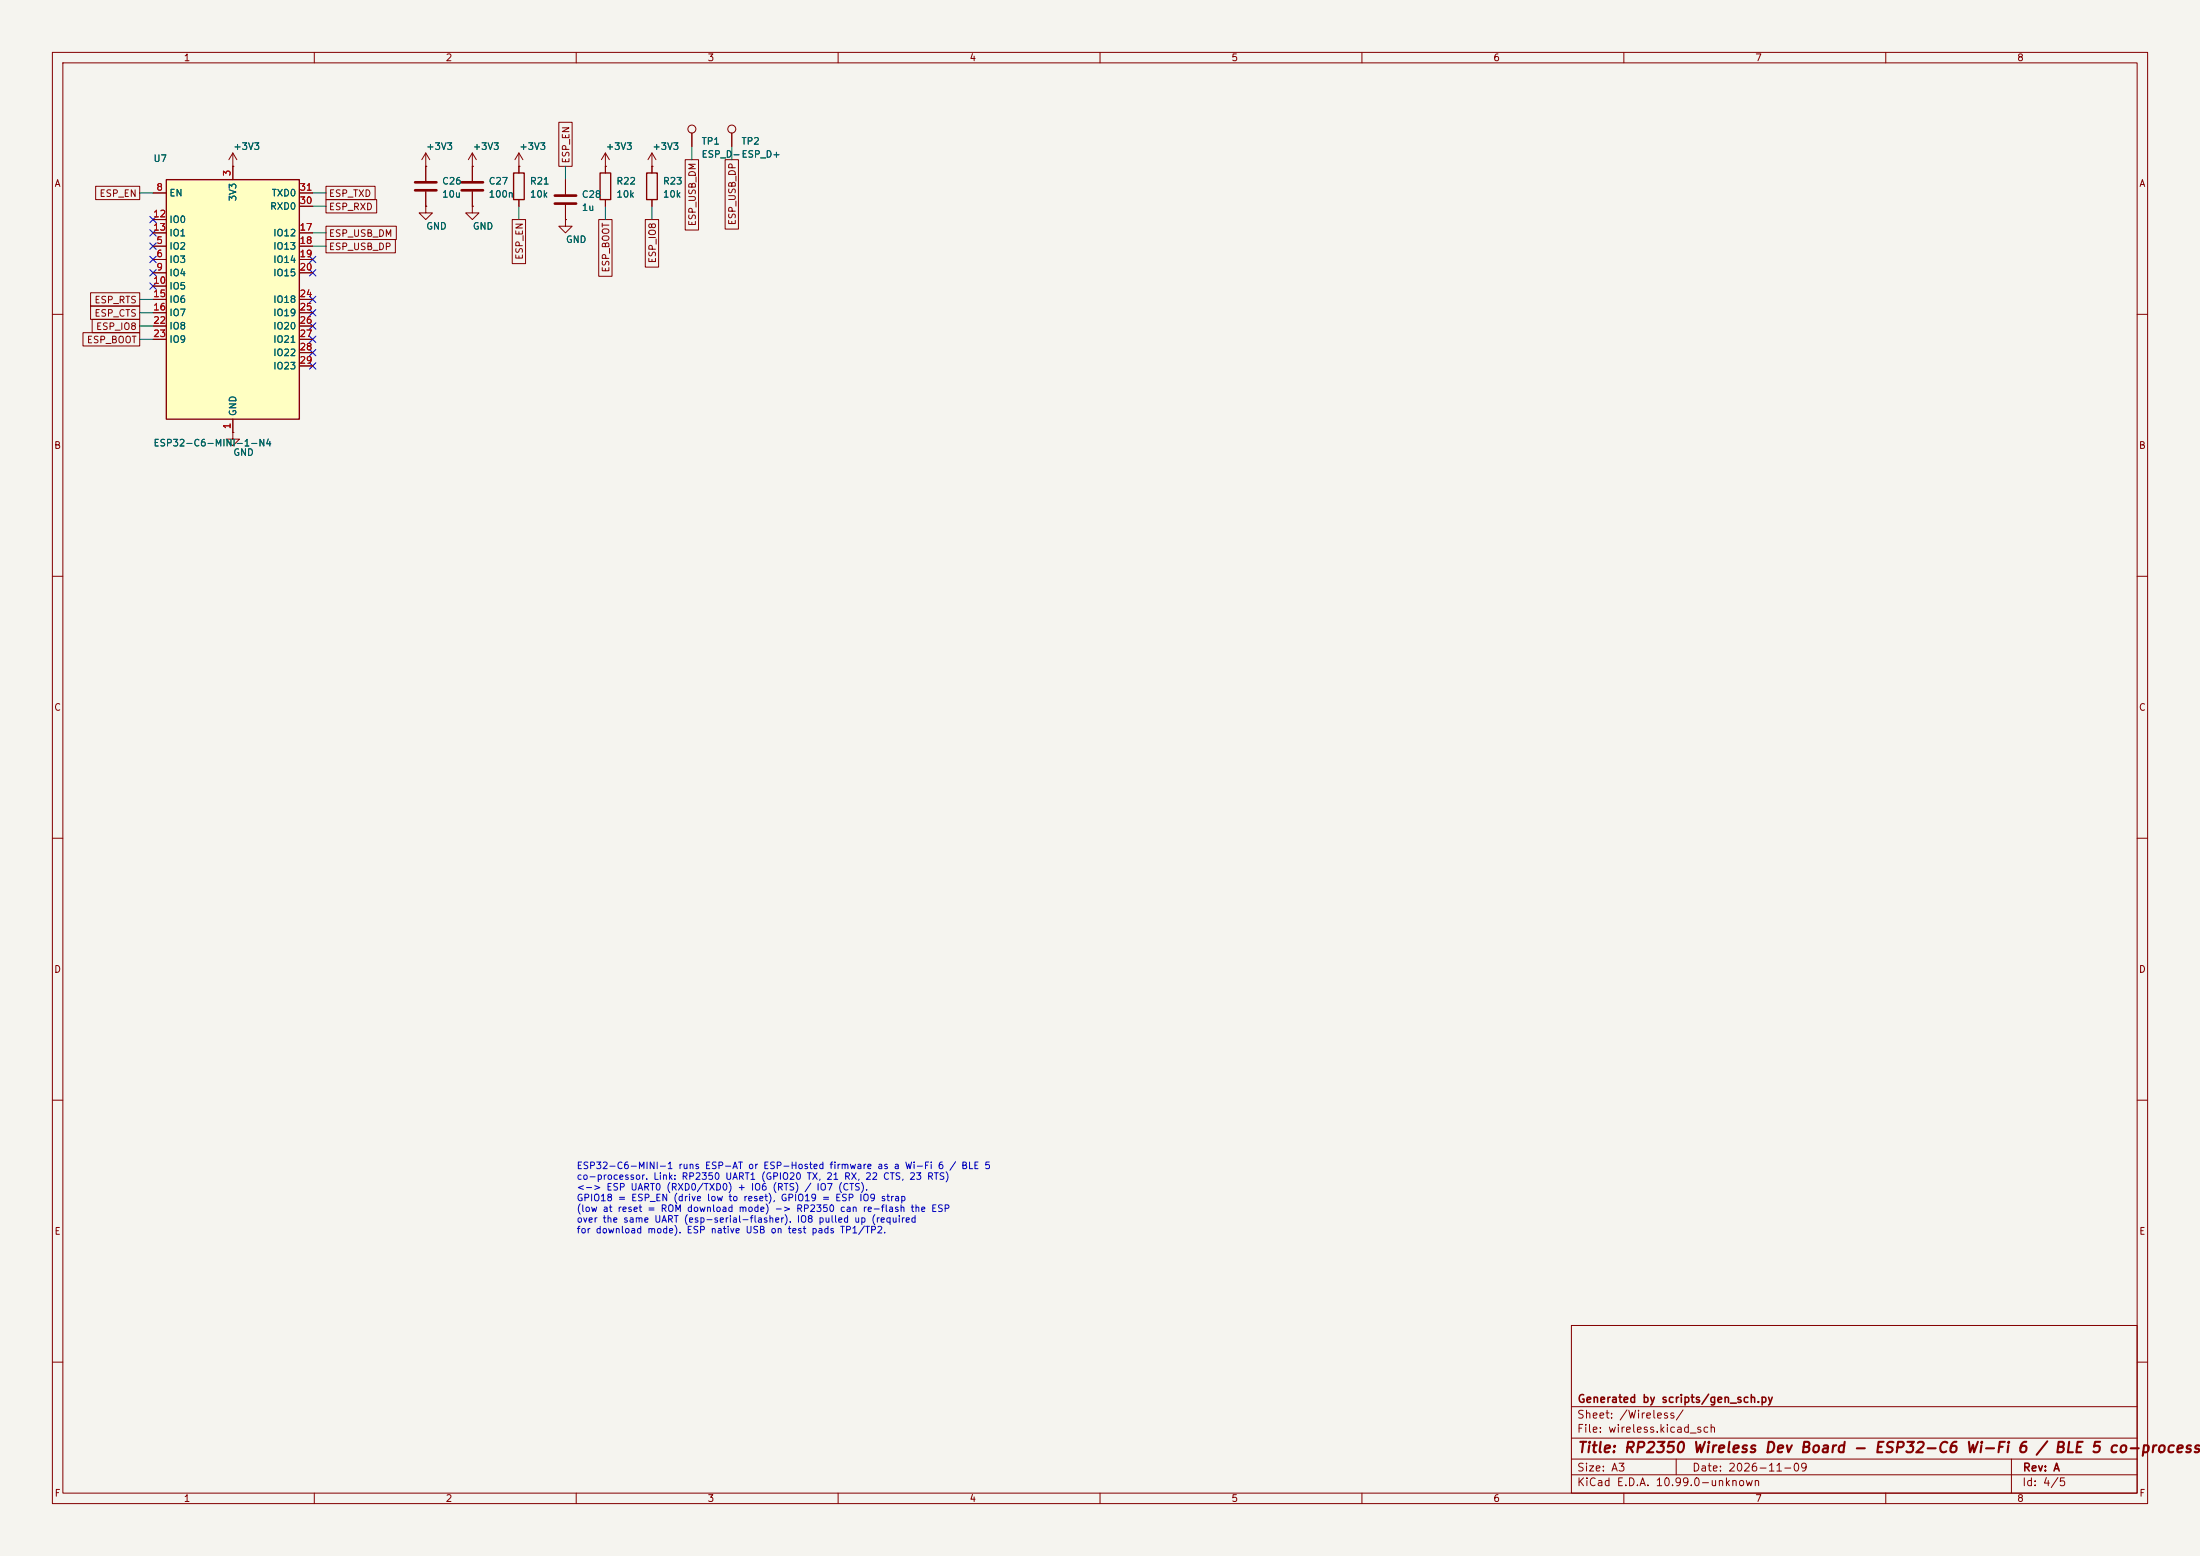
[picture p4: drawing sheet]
(kicad_sch
 (version 20260306)
 (generator "eeschema")
 (generator_version "10.0")
 (paper "A3")
 (title_block
  (title "RP2350 Wireless Dev Board - ESP32-C6 Wi-Fi 6 / BLE 5 co-processor")
  (date "2026-11-09")
  (rev "A")
  (company "Generated by scripts/gen_sch.py"))
 (lib_symbols
  (symbol "Connector:TestPoint"
   (pin_numbers (hide yes))
   (pin_names
    (offset 0.762) (hide yes)) (exclude_from_sim no) (in_bom yes) (on_board yes)
   (in_pos_files yes)
   (duplicate_pin_numbers_are_jumpers no)
   (property "Reference" "TP" (at 0 6.858 0) (show_name no) (do_not_autoplace no) (effects (font (size 1.27 1.27))))
   (property "Value" "TestPoint" (at 0 5.08 0) (show_name no) (do_not_autoplace no) (effects (font (size 1.27 1.27))))
   (property "Footprint" "" (at 5.08 0 0) (show_name no) (do_not_autoplace no) (hide yes) (effects (font (size 1.27 1.27))))
   (property "Datasheet" "" (at 5.08 0 0) (show_name no) (do_not_autoplace no) (hide yes) (effects (font (size 1.27 1.27))))
   (property "Description" "test point" (at 0 0 0) (show_name no) (do_not_autoplace no) (hide yes) (effects (font (size 1.27 1.27))))
   (symbol "TestPoint_0_1"
    (circle (center 0 3.302) (radius 0.762) (stroke (width 0) (type default)) (fill (type none))))
   (symbol "TestPoint_1_1"
    (pin passive line (at 0 0 90) (length 2.54) (name "1" (effects (font (size 1.27 1.27)))) (number "1" (effects (font (size 1.27 1.27))))))
   (embedded_fonts no))
  (symbol "Device:C"
   (pin_numbers (hide yes))
   (pin_names
    (offset 0.254)) (exclude_from_sim no) (in_bom yes) (on_board yes)
   (in_pos_files yes)
   (duplicate_pin_numbers_are_jumpers no)
   (property "Reference" "C" (at 0.635 2.54 0) (show_name no) (do_not_autoplace no) (effects (font (size 1.27 1.27)) (justify left)))
   (property "Value" "C" (at 0.635 -2.54 0) (show_name no) (do_not_autoplace no) (effects (font (size 1.27 1.27)) (justify left)))
   (property "Footprint" "" (at 0.9652 -3.81 0) (show_name no) (do_not_autoplace no) (hide yes) (effects (font (size 1.27 1.27))))
   (property "Datasheet" "" (at 0 0 0) (show_name no) (do_not_autoplace no) (hide yes) (effects (font (size 1.27 1.27))))
   (property "Description" "Unpolarized capacitor" (at 0 0 0) (show_name no) (do_not_autoplace no) (hide yes) (effects (font (size 1.27 1.27))))
   (symbol "C_0_1"
    (polyline (pts (xy -2.032 0.762) (xy 2.032 0.762)) (stroke (width 0.508) (type default)) (fill (type none)))
    (polyline (pts (xy -2.032 -0.762) (xy 2.032 -0.762)) (stroke (width 0.508) (type default)) (fill (type none))))
   (symbol "C_1_1"
    (pin passive line (at 0 3.81 270) (length 2.794) (name "" (effects (font (size 1.27 1.27)))) (number "1" (effects (font (size 1.27 1.27)))))
    (pin passive line (at 0 -3.81 90) (length 2.794) (name "" (effects (font (size 1.27 1.27)))) (number "2" (effects (font (size 1.27 1.27))))))
   (embedded_fonts no))
  (symbol "Device:R"
   (pin_numbers (hide yes))
   (pin_names
    (offset 0)) (exclude_from_sim no) (in_bom yes) (on_board yes)
   (in_pos_files yes)
   (duplicate_pin_numbers_are_jumpers no)
   (property "Reference" "R" (at 2.032 0 90) (show_name no) (do_not_autoplace no) (effects (font (size 1.27 1.27))))
   (property "Value" "R" (at 0 0 90) (show_name no) (do_not_autoplace no) (effects (font (size 1.27 1.27))))
   (property "Footprint" "" (at -1.778 0 90) (show_name no) (do_not_autoplace no) (hide yes) (effects (font (size 1.27 1.27))))
   (property "Datasheet" "" (at 0 0 0) (show_name no) (do_not_autoplace no) (hide yes) (effects (font (size 1.27 1.27))))
   (property "Description" "Resistor" (at 0 0 0) (show_name no) (do_not_autoplace no) (hide yes) (effects (font (size 1.27 1.27))))
   (symbol "R_0_1"
    (rectangle (start -1.016 -2.54) (end 1.016 2.54) (stroke (width 0.254) (type default)) (fill (type none))))
   (symbol "R_1_1"
    (pin passive line (at 0 3.81 270) (length 1.27) (name "" (effects (font (size 1.27 1.27)))) (number "1" (effects (font (size 1.27 1.27)))))
    (pin passive line (at 0 -3.81 90) (length 1.27) (name "" (effects (font (size 1.27 1.27)))) (number "2" (effects (font (size 1.27 1.27))))))
   (embedded_fonts no))
  (symbol "RF_Module:ESP32-C6-MINI-1" (exclude_from_sim no) (in_bom yes) (on_board yes)
   (in_pos_files yes)
   (duplicate_pin_numbers_are_jumpers no)
   (property "Reference" "U" (at -11.43 24.13 0) (show_name no) (do_not_autoplace no) (effects (font (size 1.27 1.27))))
   (property "Value" "ESP32-C6-MINI-1" (at 12.7 24.13 0) (show_name no) (do_not_autoplace no) (effects (font (size 1.27 1.27))))
   (property "Footprint" "RF_Module:ESP32-C6-MINI-1" (at 17.78 -25.4 0) (show_name no) (do_not_autoplace no) (hide yes) (effects (font (size 1.27 1.27))))
   (property "Datasheet" "https://www.espressif.com/sites/default/files/documentation/esp32-c6-mini-1_mini-1u_datasheet_en.pdf" (at 0 36.83 0) (show_name no) (do_not_autoplace no) (hide yes) (effects (font (size 1.27 1.27))))
   (property "Description" "RF Module, ESP32-C6 SoC, Wi-Fi 802.11b/g/n/ax, Bluetooth, BLE, Zigbee, Thread, 32-bit, 3.3V, SMD, onboard antenna" (at 0 39.37 0) (show_name no) (do_not_autoplace no) (hide yes) (effects (font (size 1.27 1.27))))
   (symbol "ESP32-C6-MINI-1_0_1"
    (rectangle (start -12.7 22.86) (end 12.7 -22.86) (stroke (width 0.254) (type default)) (fill (type background))))
   (symbol "ESP32-C6-MINI-1_1_1"
    (pin power_in line (at 0 -25.4 90) (length 2.54) (name "GND" (effects (font (size 1.27 1.27)))) (number "1" (effects (font (size 1.27 1.27)))))
    (pin passive line (at 0 -25.4 90) (length 2.54) (hide yes) (name "GND" (effects (font (size 1.27 1.27)))) (number "2" (effects (font (size 1.27 1.27)))))
    (pin power_in line (at 0 25.4 270) (length 2.54) (name "3V3" (effects (font (size 1.27 1.27)))) (number "3" (effects (font (size 1.27 1.27)))))
    (pin no_connect line (at 12.7 -15.24 180) (length 2.54) (hide yes) (name "NC" (effects (font (size 1.27 1.27)))) (number "4" (effects (font (size 1.27 1.27)))))
    (pin bidirectional line (at -15.24 10.16 0) (length 2.54) (name "IO2" (effects (font (size 1.27 1.27)))) (number "5" (effects (font (size 1.27 1.27)))))
    (pin bidirectional line (at -15.24 7.62 0) (length 2.54) (name "IO3" (effects (font (size 1.27 1.27)))) (number "6" (effects (font (size 1.27 1.27)))))
    (pin no_connect line (at 12.7 -17.78 180) (length 2.54) (hide yes) (name "NC" (effects (font (size 1.27 1.27)))) (number "7" (effects (font (size 1.27 1.27)))))
    (pin input line (at -15.24 20.32 0) (length 2.54) (name "EN" (effects (font (size 1.27 1.27)))) (number "8" (effects (font (size 1.27 1.27)))))
    (pin bidirectional line (at -15.24 5.08 0) (length 2.54) (name "IO4" (effects (font (size 1.27 1.27)))) (number "9" (effects (font (size 1.27 1.27)))))
    (pin bidirectional line (at -15.24 2.54 0) (length 2.54) (name "IO5" (effects (font (size 1.27 1.27)))) (number "10" (effects (font (size 1.27 1.27)))))
    (pin passive line (at 0 -25.4 90) (length 2.54) (hide yes) (name "GND" (effects (font (size 1.27 1.27)))) (number "11" (effects (font (size 1.27 1.27)))))
    (pin bidirectional line (at -15.24 15.24 0) (length 2.54) (name "IO0" (effects (font (size 1.27 1.27)))) (number "12" (effects (font (size 1.27 1.27)))))
    (pin bidirectional line (at -15.24 12.7 0) (length 2.54) (name "IO1" (effects (font (size 1.27 1.27)))) (number "13" (effects (font (size 1.27 1.27)))))
    (pin passive line (at 0 -25.4 90) (length 2.54) (hide yes) (name "GND" (effects (font (size 1.27 1.27)))) (number "14" (effects (font (size 1.27 1.27)))))
    (pin bidirectional line (at -15.24 0 0) (length 2.54) (name "IO6" (effects (font (size 1.27 1.27)))) (number "15" (effects (font (size 1.27 1.27)))))
    (pin bidirectional line (at -15.24 -2.54 0) (length 2.54) (name "IO7" (effects (font (size 1.27 1.27)))) (number "16" (effects (font (size 1.27 1.27)))))
    (pin bidirectional line (at 15.24 12.7 180) (length 2.54) (name "IO12" (effects (font (size 1.27 1.27)))) (number "17" (effects (font (size 1.27 1.27)))))
    (pin bidirectional line (at 15.24 10.16 180) (length 2.54) (name "IO13" (effects (font (size 1.27 1.27)))) (number "18" (effects (font (size 1.27 1.27)))))
    (pin bidirectional line (at 15.24 7.62 180) (length 2.54) (name "IO14" (effects (font (size 1.27 1.27)))) (number "19" (effects (font (size 1.27 1.27)))))
    (pin bidirectional line (at 15.24 5.08 180) (length 2.54) (name "IO15" (effects (font (size 1.27 1.27)))) (number "20" (effects (font (size 1.27 1.27)))))
    (pin no_connect line (at 12.7 -20.32 180) (length 2.54) (hide yes) (name "NC" (effects (font (size 1.27 1.27)))) (number "21" (effects (font (size 1.27 1.27)))))
    (pin bidirectional line (at -15.24 -5.08 0) (length 2.54) (name "IO8" (effects (font (size 1.27 1.27)))) (number "22" (effects (font (size 1.27 1.27)))))
    (pin bidirectional line (at -15.24 -7.62 0) (length 2.54) (name "IO9" (effects (font (size 1.27 1.27)))) (number "23" (effects (font (size 1.27 1.27)))))
    (pin bidirectional line (at 15.24 0 180) (length 2.54) (name "IO18" (effects (font (size 1.27 1.27)))) (number "24" (effects (font (size 1.27 1.27)))))
    (pin bidirectional line (at 15.24 -2.54 180) (length 2.54) (name "IO19" (effects (font (size 1.27 1.27)))) (number "25" (effects (font (size 1.27 1.27)))))
    (pin bidirectional line (at 15.24 -5.08 180) (length 2.54) (name "IO20" (effects (font (size 1.27 1.27)))) (number "26" (effects (font (size 1.27 1.27)))))
    (pin bidirectional line (at 15.24 -7.62 180) (length 2.54) (name "IO21" (effects (font (size 1.27 1.27)))) (number "27" (effects (font (size 1.27 1.27)))))
    (pin bidirectional line (at 15.24 -10.16 180) (length 2.54) (name "IO22" (effects (font (size 1.27 1.27)))) (number "28" (effects (font (size 1.27 1.27)))))
    (pin bidirectional line (at 15.24 -12.7 180) (length 2.54) (name "IO23" (effects (font (size 1.27 1.27)))) (number "29" (effects (font (size 1.27 1.27)))))
    (pin bidirectional line (at 15.24 17.78 180) (length 2.54) (name "RXD0" (effects (font (size 1.27 1.27)))) (number "30" (effects (font (size 1.27 1.27)))))
    (pin bidirectional line (at 15.24 20.32 180) (length 2.54) (name "TXD0" (effects (font (size 1.27 1.27)))) (number "31" (effects (font (size 1.27 1.27)))))
    (pin no_connect line (at -12.7 -12.7 0) (length 2.54) (hide yes) (name "NC" (effects (font (size 1.27 1.27)))) (number "32" (effects (font (size 1.27 1.27)))))
    (pin no_connect line (at -12.7 -15.24 0) (length 2.54) (hide yes) (name "NC" (effects (font (size 1.27 1.27)))) (number "33" (effects (font (size 1.27 1.27)))))
    (pin no_connect line (at -12.7 -17.78 0) (length 2.54) (hide yes) (name "NC" (effects (font (size 1.27 1.27)))) (number "34" (effects (font (size 1.27 1.27)))))
    (pin no_connect line (at -12.7 -20.32 0) (length 2.54) (hide yes) (name "NC" (effects (font (size 1.27 1.27)))) (number "35" (effects (font (size 1.27 1.27)))))
    (pin passive line (at 0 -25.4 90) (length 2.54) (hide yes) (name "GND" (effects (font (size 1.27 1.27)))) (number "36" (effects (font (size 1.27 1.27)))))
    (pin passive line (at 0 -25.4 90) (length 2.54) (hide yes) (name "GND" (effects (font (size 1.27 1.27)))) (number "37" (effects (font (size 1.27 1.27)))))
    (pin passive line (at 0 -25.4 90) (length 2.54) (hide yes) (name "GND" (effects (font (size 1.27 1.27)))) (number "38" (effects (font (size 1.27 1.27)))))
    (pin passive line (at 0 -25.4 90) (length 2.54) (hide yes) (name "GND" (effects (font (size 1.27 1.27)))) (number "39" (effects (font (size 1.27 1.27)))))
    (pin passive line (at 0 -25.4 90) (length 2.54) (hide yes) (name "GND" (effects (font (size 1.27 1.27)))) (number "40" (effects (font (size 1.27 1.27)))))
    (pin passive line (at 0 -25.4 90) (length 2.54) (hide yes) (name "GND" (effects (font (size 1.27 1.27)))) (number "41" (effects (font (size 1.27 1.27)))))
    (pin passive line (at 0 -25.4 90) (length 2.54) (hide yes) (name "GND" (effects (font (size 1.27 1.27)))) (number "42" (effects (font (size 1.27 1.27)))))
    (pin passive line (at 0 -25.4 90) (length 2.54) (hide yes) (name "GND" (effects (font (size 1.27 1.27)))) (number "43" (effects (font (size 1.27 1.27)))))
    (pin passive line (at 0 -25.4 90) (length 2.54) (hide yes) (name "GND" (effects (font (size 1.27 1.27)))) (number "44" (effects (font (size 1.27 1.27)))))
    (pin passive line (at 0 -25.4 90) (length 2.54) (hide yes) (name "GND" (effects (font (size 1.27 1.27)))) (number "45" (effects (font (size 1.27 1.27)))))
    (pin passive line (at 0 -25.4 90) (length 2.54) (hide yes) (name "GND" (effects (font (size 1.27 1.27)))) (number "46" (effects (font (size 1.27 1.27)))))
    (pin passive line (at 0 -25.4 90) (length 2.54) (hide yes) (name "GND" (effects (font (size 1.27 1.27)))) (number "47" (effects (font (size 1.27 1.27)))))
    (pin passive line (at 0 -25.4 90) (length 2.54) (hide yes) (name "GND" (effects (font (size 1.27 1.27)))) (number "48" (effects (font (size 1.27 1.27)))))
    (pin passive line (at 0 -25.4 90) (length 2.54) (hide yes) (name "GND" (effects (font (size 1.27 1.27)))) (number "49" (effects (font (size 1.27 1.27)))))
    (pin passive line (at 0 -25.4 90) (length 2.54) (hide yes) (name "GND" (effects (font (size 1.27 1.27)))) (number "50" (effects (font (size 1.27 1.27)))))
    (pin passive line (at 0 -25.4 90) (length 2.54) (hide yes) (name "GND" (effects (font (size 1.27 1.27)))) (number "51" (effects (font (size 1.27 1.27)))))
    (pin passive line (at 0 -25.4 90) (length 2.54) (hide yes) (name "GND" (effects (font (size 1.27 1.27)))) (number "52" (effects (font (size 1.27 1.27)))))
    (pin passive line (at 0 -25.4 90) (length 2.54) (hide yes) (name "GND" (effects (font (size 1.27 1.27)))) (number "53" (effects (font (size 1.27 1.27))))))
   (embedded_fonts no))
  (symbol "power:+3V3"
   (power global)
   (pin_numbers (hide yes))
   (pin_names
    (offset 0) (hide yes)) (exclude_from_sim no) (in_bom yes) (on_board yes)
   (in_pos_files yes)
   (duplicate_pin_numbers_are_jumpers no)
   (property "Reference" "#PWR" (at 0 -3.81 0) (show_name no) (do_not_autoplace no) (hide yes) (effects (font (size 1.27 1.27))))
   (property "Value" "+3V3" (at 0 3.556 0) (show_name no) (do_not_autoplace no) (effects (font (size 1.27 1.27))))
   (property "Footprint" "" (at 0 0 0) (show_name no) (do_not_autoplace no) (hide yes) (effects (font (size 1.27 1.27))))
   (property "Datasheet" "" (at 0 0 0) (show_name no) (do_not_autoplace no) (hide yes) (effects (font (size 1.27 1.27))))
   (property "Description" "Power symbol creates a global label with name \"+3V3\"" (at 0 0 0) (show_name no) (do_not_autoplace no) (hide yes) (effects (font (size 1.27 1.27))))
   (symbol "+3V3_0_1"
    (polyline (pts (xy -0.762 1.27) (xy 0 2.54)) (stroke (width 0) (type default)) (fill (type none)))
    (polyline (pts (xy 0 2.54) (xy 0.762 1.27)) (stroke (width 0) (type default)) (fill (type none)))
    (polyline (pts (xy 0 0) (xy 0 2.54)) (stroke (width 0) (type default)) (fill (type none))))
   (symbol "+3V3_1_1"
    (pin power_in line (at 0 0 90) (length 0) (name "" (effects (font (size 1.27 1.27)))) (number "1" (effects (font (size 1.27 1.27))))))
   (embedded_fonts no))
  (symbol "power:GND"
   (power global)
   (pin_numbers (hide yes))
   (pin_names
    (offset 0) (hide yes)) (exclude_from_sim no) (in_bom yes) (on_board yes)
   (in_pos_files yes)
   (duplicate_pin_numbers_are_jumpers no)
   (property "Reference" "#PWR" (at 0 -6.35 0) (show_name no) (do_not_autoplace no) (hide yes) (effects (font (size 1.27 1.27))))
   (property "Value" "GND" (at 0 -3.81 0) (show_name no) (do_not_autoplace no) (effects (font (size 1.27 1.27))))
   (property "Footprint" "" (at 0 0 0) (show_name no) (do_not_autoplace no) (hide yes) (effects (font (size 1.27 1.27))))
   (property "Datasheet" "" (at 0 0 0) (show_name no) (do_not_autoplace no) (hide yes) (effects (font (size 1.27 1.27))))
   (property "Description" "Power symbol creates a global label with name \"GND\" , ground" (at 0 0 0) (show_name no) (do_not_autoplace no) (hide yes) (effects (font (size 1.27 1.27))))
   (symbol "GND_0_1"
    (polyline (pts (xy 0 0) (xy 0 -1.27) (xy 1.27 -1.27) (xy 0 -2.54) (xy -1.27 -1.27) (xy 0 -1.27)) (stroke (width 0) (type default)) (fill (type none))))
   (symbol "GND_1_1"
    (pin power_in line (at 0 0 270) (length 0) (name "" (effects (font (size 1.27 1.27)))) (number "1" (effects (font (size 1.27 1.27))))))
   (embedded_fonts no)))
 (symbol
  (lib_id "RF_Module:ESP32-C6-MINI-1")
  (at 44.45 57.15 0)
  (unit 1)
  (exclude_from_sim no)
  (in_bom yes)
  (on_board yes)
  (dnp no)
  (property "Reference" "U7" (at 29.21 30.25 0) (effects (font (size 1.27 1.27)) (justify left)))
  (property "Value" "ESP32-C6-MINI-1-N4" (at 29.21 84.55 0) (effects (font (size 1.27 1.27)) (justify left)))
  (property "Footprint" "RP2350_Dev:ESP32-C6-MINI-1_BoardEdge" (at 44.45 57.15 0) (effects (font (size 1.27 1.27)) (hide yes)))
  (property "Datasheet" "https://www.espressif.com/sites/default/files/documentation/esp32-c6-mini-1_mini-1u_datasheet_en.pdf" (at 44.45 57.15 0) (effects (font (size 1.27 1.27)) (hide yes)))
  (property "Description" "Wi-Fi 6 / BLE 5 / 802.15.4 module, PCB antenna, 4MB flash" (at 44.45 57.15 0) (effects (font (size 1.27 1.27)) (hide yes)))
  (property "MPN" "ESP32-C6-MINI-1-N4" (at 44.45 57.15 0) (effects (font (size 1.27 1.27)) (hide yes)))
  (property "Manufacturer" "Espressif" (at 44.45 57.15 0) (effects (font (size 1.27 1.27)) (hide yes)))
  (property "LCSC" "C5736265" (at 44.45 57.15 0) (effects (font (size 1.27 1.27)) (hide yes)))
  (pin "1")
  (pin "2")
  (pin "3")
  (pin "4")
  (pin "5")
  (pin "6")
  (pin "7")
  (pin "8")
  (pin "9")
  (pin "10")
  (pin "11")
  (pin "12")
  (pin "13")
  (pin "14")
  (pin "15")
  (pin "16")
  (pin "17")
  (pin "18")
  (pin "19")
  (pin "20")
  (pin "21")
  (pin "22")
  (pin "23")
  (pin "24")
  (pin "25")
  (pin "26")
  (pin "27")
  (pin "28")
  (pin "29")
  (pin "30")
  (pin "31")
  (pin "32")
  (pin "33")
  (pin "34")
  (pin "35")
  (pin "36")
  (pin "37")
  (pin "38")
  (pin "39")
  (pin "40")
  (pin "41")
  (pin "42")
  (pin "43")
  (pin "44")
  (pin "45")
  (pin "46")
  (pin "47")
  (pin "48")
  (pin "49")
  (pin "50")
  (pin "51")
  (pin "52")
  (pin "53"))
 (symbol
  (lib_id "power:GND")
  (at 44.45 82.55 0)
  (unit 1)
  (exclude_from_sim no)
  (in_bom yes)
  (on_board yes)
  (dnp no)
  (property "Reference" "#PWR_WIRELESS_001" (at 44.45 82.55 0) (effects (font (size 1.27 1.27)) (justify left) (hide yes)))
  (property "Value" "GND" (at 44.45 86.35 0) (effects (font (size 1.27 1.27)) (justify left)))
  (property "Footprint" "" (at 44.45 82.55 0) (effects (font (size 1.27 1.27)) (hide yes)))
  (property "Datasheet" "" (at 44.45 82.55 0) (effects (font (size 1.27 1.27)) (hide yes)))
  (property "Description" "Power symbol creates a global label with name \"GND\" , ground" (at 44.45 82.55 0) (effects (font (size 1.27 1.27)) (hide yes)))
  (pin "1"))
 (symbol
  (lib_id "power:+3V3")
  (at 44.45 31.75 0)
  (unit 1)
  (exclude_from_sim no)
  (in_bom yes)
  (on_board yes)
  (dnp no)
  (property "Reference" "#PWR_WIRELESS_002" (at 44.45 31.75 0) (effects (font (size 1.27 1.27)) (justify left) (hide yes)))
  (property "Value" "+3V3" (at 44.45 27.95 0) (effects (font (size 1.27 1.27)) (justify left)))
  (property "Footprint" "" (at 44.45 31.75 0) (effects (font (size 1.27 1.27)) (hide yes)))
  (property "Datasheet" "" (at 44.45 31.75 0) (effects (font (size 1.27 1.27)) (hide yes)))
  (property "Description" "Power symbol creates a global label with name \"+3V3\"" (at 44.45 31.75 0) (effects (font (size 1.27 1.27)) (hide yes)))
  (pin "1"))
 (no_connect
  (at 29.21 46.99))
 (no_connect
  (at 29.21 49.53))
 (wire
  (pts (xy 29.21 36.83) (xy 26.67 36.83))
  (stroke (width 0) (type default)))
 (global_label "ESP_EN"
  (shape passive)
  (at 26.67 36.83 180)
  (fields_autoplaced yes)
  (effects (font (size 1.27 1.27)) (justify right))
  (property "Intersheetrefs" "${INTERSHEET_REFS}" (at 26.67 36.83 0) (effects (font (size 1.27 1.27)) (justify right) (hide yes))))
 (no_connect
  (at 29.21 52.07))
 (no_connect
  (at 29.21 54.61))
 (no_connect
  (at 29.21 41.91))
 (no_connect
  (at 29.21 44.45))
 (wire
  (pts (xy 29.21 57.15) (xy 26.67 57.15))
  (stroke (width 0) (type default)))
 (global_label "ESP_RTS"
  (shape passive)
  (at 26.67 57.15 180)
  (fields_autoplaced yes)
  (effects (font (size 1.27 1.27)) (justify right))
  (property "Intersheetrefs" "${INTERSHEET_REFS}" (at 26.67 57.15 0) (effects (font (size 1.27 1.27)) (justify right) (hide yes))))
 (wire
  (pts (xy 29.21 59.69) (xy 26.67 59.69))
  (stroke (width 0) (type default)))
 (global_label "ESP_CTS"
  (shape passive)
  (at 26.67 59.69 180)
  (fields_autoplaced yes)
  (effects (font (size 1.27 1.27)) (justify right))
  (property "Intersheetrefs" "${INTERSHEET_REFS}" (at 26.67 59.69 0) (effects (font (size 1.27 1.27)) (justify right) (hide yes))))
 (wire
  (pts (xy 59.69 44.45) (xy 62.23 44.45))
  (stroke (width 0) (type default)))
 (global_label "ESP_USB_DM"
  (shape passive)
  (at 62.23 44.45 0)
  (fields_autoplaced yes)
  (effects (font (size 1.27 1.27)) (justify left))
  (property "Intersheetrefs" "${INTERSHEET_REFS}" (at 62.23 44.45 0) (effects (font (size 1.27 1.27)) (justify left) (hide yes))))
 (wire
  (pts (xy 59.69 46.99) (xy 62.23 46.99))
  (stroke (width 0) (type default)))
 (global_label "ESP_USB_DP"
  (shape passive)
  (at 62.23 46.99 0)
  (fields_autoplaced yes)
  (effects (font (size 1.27 1.27)) (justify left))
  (property "Intersheetrefs" "${INTERSHEET_REFS}" (at 62.23 46.99 0) (effects (font (size 1.27 1.27)) (justify left) (hide yes))))
 (no_connect
  (at 59.69 49.53))
 (no_connect
  (at 59.69 52.07))
 (wire
  (pts (xy 29.21 62.23) (xy 26.67 62.23))
  (stroke (width 0) (type default)))
 (global_label "ESP_IO8"
  (shape passive)
  (at 26.67 62.23 180)
  (fields_autoplaced yes)
  (effects (font (size 1.27 1.27)) (justify right))
  (property "Intersheetrefs" "${INTERSHEET_REFS}" (at 26.67 62.23 0) (effects (font (size 1.27 1.27)) (justify right) (hide yes))))
 (wire
  (pts (xy 29.21 64.77) (xy 26.67 64.77))
  (stroke (width 0) (type default)))
 (global_label "ESP_BOOT"
  (shape passive)
  (at 26.67 64.77 180)
  (fields_autoplaced yes)
  (effects (font (size 1.27 1.27)) (justify right))
  (property "Intersheetrefs" "${INTERSHEET_REFS}" (at 26.67 64.77 0) (effects (font (size 1.27 1.27)) (justify right) (hide yes))))
 (no_connect
  (at 59.69 57.15))
 (no_connect
  (at 59.69 59.69))
 (no_connect
  (at 59.69 62.23))
 (no_connect
  (at 59.69 64.77))
 (no_connect
  (at 59.69 67.31))
 (no_connect
  (at 59.69 69.85))
 (wire
  (pts (xy 59.69 39.37) (xy 62.23 39.37))
  (stroke (width 0) (type default)))
 (global_label "ESP_RXD"
  (shape passive)
  (at 62.23 39.37 0)
  (fields_autoplaced yes)
  (effects (font (size 1.27 1.27)) (justify left))
  (property "Intersheetrefs" "${INTERSHEET_REFS}" (at 62.23 39.37 0) (effects (font (size 1.27 1.27)) (justify left) (hide yes))))
 (wire
  (pts (xy 59.69 36.83) (xy 62.23 36.83))
  (stroke (width 0) (type default)))
 (global_label "ESP_TXD"
  (shape passive)
  (at 62.23 36.83 0)
  (fields_autoplaced yes)
  (effects (font (size 1.27 1.27)) (justify left))
  (property "Intersheetrefs" "${INTERSHEET_REFS}" (at 62.23 36.83 0) (effects (font (size 1.27 1.27)) (justify left) (hide yes))))
 (symbol
  (lib_id "Device:C")
  (at 81.28 35.56 0)
  (unit 1)
  (exclude_from_sim no)
  (in_bom yes)
  (on_board yes)
  (dnp no)
  (property "Reference" "C26" (at 84.312 34.56 0) (effects (font (size 1.27 1.27)) (justify left)))
  (property "Value" "10u" (at 84.312 37.06 0) (effects (font (size 1.27 1.27)) (justify left)))
  (property "Footprint" "Capacitor_SMD:C_0603_1608Metric" (at 81.28 35.56 0) (effects (font (size 1.27 1.27)) (hide yes)))
  (property "Datasheet" "" (at 81.28 35.56 0) (effects (font (size 1.27 1.27)) (hide yes)))
  (property "Description" "10uF 25V X5R 0603" (at 81.28 35.56 0) (effects (font (size 1.27 1.27)) (hide yes)))
  (property "MPN" "CL10A106MA8NRNC" (at 81.28 35.56 0) (effects (font (size 1.27 1.27)) (hide yes)))
  (property "Manufacturer" "Samsung Electro-Mechanics" (at 81.28 35.56 0) (effects (font (size 1.27 1.27)) (hide yes)))
  (property "LCSC" "C96446" (at 81.28 35.56 0) (effects (font (size 1.27 1.27)) (hide yes)))
  (pin "1")
  (pin "2"))
 (symbol
  (lib_id "power:+3V3")
  (at 81.28 31.75 0)
  (unit 1)
  (exclude_from_sim no)
  (in_bom yes)
  (on_board yes)
  (dnp no)
  (property "Reference" "#PWR_WIRELESS_003" (at 81.28 31.75 0) (effects (font (size 1.27 1.27)) (justify left) (hide yes)))
  (property "Value" "+3V3" (at 81.28 27.95 0) (effects (font (size 1.27 1.27)) (justify left)))
  (property "Footprint" "" (at 81.28 31.75 0) (effects (font (size 1.27 1.27)) (hide yes)))
  (property "Datasheet" "" (at 81.28 31.75 0) (effects (font (size 1.27 1.27)) (hide yes)))
  (property "Description" "Power symbol creates a global label with name \"+3V3\"" (at 81.28 31.75 0) (effects (font (size 1.27 1.27)) (hide yes)))
  (pin "1"))
 (symbol
  (lib_id "power:GND")
  (at 81.28 39.37 0)
  (unit 1)
  (exclude_from_sim no)
  (in_bom yes)
  (on_board yes)
  (dnp no)
  (property "Reference" "#PWR_WIRELESS_004" (at 81.28 39.37 0) (effects (font (size 1.27 1.27)) (justify left) (hide yes)))
  (property "Value" "GND" (at 81.28 43.17 0) (effects (font (size 1.27 1.27)) (justify left)))
  (property "Footprint" "" (at 81.28 39.37 0) (effects (font (size 1.27 1.27)) (hide yes)))
  (property "Datasheet" "" (at 81.28 39.37 0) (effects (font (size 1.27 1.27)) (hide yes)))
  (property "Description" "Power symbol creates a global label with name \"GND\" , ground" (at 81.28 39.37 0) (effects (font (size 1.27 1.27)) (hide yes)))
  (pin "1"))
 (symbol
  (lib_id "Device:C")
  (at 90.17 35.56 0)
  (unit 1)
  (exclude_from_sim no)
  (in_bom yes)
  (on_board yes)
  (dnp no)
  (property "Reference" "C27" (at 93.202 34.56 0) (effects (font (size 1.27 1.27)) (justify left)))
  (property "Value" "100n" (at 93.202 37.06 0) (effects (font (size 1.27 1.27)) (justify left)))
  (property "Footprint" "Capacitor_SMD:C_0402_1005Metric" (at 90.17 35.56 0) (effects (font (size 1.27 1.27)) (hide yes)))
  (property "Datasheet" "" (at 90.17 35.56 0) (effects (font (size 1.27 1.27)) (hide yes)))
  (property "Description" "100nF 16V X7R 0402" (at 90.17 35.56 0) (effects (font (size 1.27 1.27)) (hide yes)))
  (property "MPN" "CL05B104KO5NNNC" (at 90.17 35.56 0) (effects (font (size 1.27 1.27)) (hide yes)))
  (property "Manufacturer" "Samsung Electro-Mechanics" (at 90.17 35.56 0) (effects (font (size 1.27 1.27)) (hide yes)))
  (property "LCSC" "C1525" (at 90.17 35.56 0) (effects (font (size 1.27 1.27)) (hide yes)))
  (pin "1")
  (pin "2"))
 (symbol
  (lib_id "power:+3V3")
  (at 90.17 31.75 0)
  (unit 1)
  (exclude_from_sim no)
  (in_bom yes)
  (on_board yes)
  (dnp no)
  (property "Reference" "#PWR_WIRELESS_005" (at 90.17 31.75 0) (effects (font (size 1.27 1.27)) (justify left) (hide yes)))
  (property "Value" "+3V3" (at 90.17 27.95 0) (effects (font (size 1.27 1.27)) (justify left)))
  (property "Footprint" "" (at 90.17 31.75 0) (effects (font (size 1.27 1.27)) (hide yes)))
  (property "Datasheet" "" (at 90.17 31.75 0) (effects (font (size 1.27 1.27)) (hide yes)))
  (property "Description" "Power symbol creates a global label with name \"+3V3\"" (at 90.17 31.75 0) (effects (font (size 1.27 1.27)) (hide yes)))
  (pin "1"))
 (symbol
  (lib_id "power:GND")
  (at 90.17 39.37 0)
  (unit 1)
  (exclude_from_sim no)
  (in_bom yes)
  (on_board yes)
  (dnp no)
  (property "Reference" "#PWR_WIRELESS_006" (at 90.17 39.37 0) (effects (font (size 1.27 1.27)) (justify left) (hide yes)))
  (property "Value" "GND" (at 90.17 43.17 0) (effects (font (size 1.27 1.27)) (justify left)))
  (property "Footprint" "" (at 90.17 39.37 0) (effects (font (size 1.27 1.27)) (hide yes)))
  (property "Datasheet" "" (at 90.17 39.37 0) (effects (font (size 1.27 1.27)) (hide yes)))
  (property "Description" "Power symbol creates a global label with name \"GND\" , ground" (at 90.17 39.37 0) (effects (font (size 1.27 1.27)) (hide yes)))
  (pin "1"))
 (symbol
  (lib_id "Device:R")
  (at 99.06 35.56 0)
  (unit 1)
  (exclude_from_sim no)
  (in_bom yes)
  (on_board yes)
  (dnp no)
  (property "Reference" "R21" (at 101.076 34.56 0) (effects (font (size 1.27 1.27)) (justify left)))
  (property "Value" "10k" (at 101.076 37.06 0) (effects (font (size 1.27 1.27)) (justify left)))
  (property "Footprint" "Resistor_SMD:R_0402_1005Metric" (at 99.06 35.56 0) (effects (font (size 1.27 1.27)) (hide yes)))
  (property "Datasheet" "" (at 99.06 35.56 0) (effects (font (size 1.27 1.27)) (hide yes)))
  (property "Description" "ESP EN pull-up 10k 1% 0402" (at 99.06 35.56 0) (effects (font (size 1.27 1.27)) (hide yes)))
  (property "MPN" "0402WGF1002TCE" (at 99.06 35.56 0) (effects (font (size 1.27 1.27)) (hide yes)))
  (property "Manufacturer" "UNI-ROYAL" (at 99.06 35.56 0) (effects (font (size 1.27 1.27)) (hide yes)))
  (property "LCSC" "C25744" (at 99.06 35.56 0) (effects (font (size 1.27 1.27)) (hide yes)))
  (pin "1")
  (pin "2"))
 (symbol
  (lib_id "power:+3V3")
  (at 99.06 31.75 0)
  (unit 1)
  (exclude_from_sim no)
  (in_bom yes)
  (on_board yes)
  (dnp no)
  (property "Reference" "#PWR_WIRELESS_007" (at 99.06 31.75 0) (effects (font (size 1.27 1.27)) (justify left) (hide yes)))
  (property "Value" "+3V3" (at 99.06 27.95 0) (effects (font (size 1.27 1.27)) (justify left)))
  (property "Footprint" "" (at 99.06 31.75 0) (effects (font (size 1.27 1.27)) (hide yes)))
  (property "Datasheet" "" (at 99.06 31.75 0) (effects (font (size 1.27 1.27)) (hide yes)))
  (property "Description" "Power symbol creates a global label with name \"+3V3\"" (at 99.06 31.75 0) (effects (font (size 1.27 1.27)) (hide yes)))
  (pin "1"))
 (wire
  (pts (xy 99.06 39.37) (xy 99.06 41.91))
  (stroke (width 0) (type default)))
 (global_label "ESP_EN"
  (shape passive)
  (at 99.06 41.91 270)
  (fields_autoplaced yes)
  (effects (font (size 1.27 1.27)) (justify right))
  (property "Intersheetrefs" "${INTERSHEET_REFS}" (at 99.06 41.91 0) (effects (font (size 1.27 1.27)) (justify right) (hide yes))))
 (symbol
  (lib_id "Device:C")
  (at 107.95 38.1 0)
  (unit 1)
  (exclude_from_sim no)
  (in_bom yes)
  (on_board yes)
  (dnp no)
  (property "Reference" "C28" (at 110.982 37.1 0) (effects (font (size 1.27 1.27)) (justify left)))
  (property "Value" "1u" (at 110.982 39.6 0) (effects (font (size 1.27 1.27)) (justify left)))
  (property "Footprint" "Capacitor_SMD:C_0402_1005Metric" (at 107.95 38.1 0) (effects (font (size 1.27 1.27)) (hide yes)))
  (property "Datasheet" "" (at 107.95 38.1 0) (effects (font (size 1.27 1.27)) (hide yes)))
  (property "Description" "1uF 25V X5R 0402" (at 107.95 38.1 0) (effects (font (size 1.27 1.27)) (hide yes)))
  (property "MPN" "CL05A105KA5NQNC" (at 107.95 38.1 0) (effects (font (size 1.27 1.27)) (hide yes)))
  (property "Manufacturer" "Samsung Electro-Mechanics" (at 107.95 38.1 0) (effects (font (size 1.27 1.27)) (hide yes)))
  (property "LCSC" "C52923" (at 107.95 38.1 0) (effects (font (size 1.27 1.27)) (hide yes)))
  (pin "1")
  (pin "2"))
 (wire
  (pts (xy 107.95 34.29) (xy 107.95 31.75))
  (stroke (width 0) (type default)))
 (global_label "ESP_EN"
  (shape passive)
  (at 107.95 31.75 90)
  (fields_autoplaced yes)
  (effects (font (size 1.27 1.27)) (justify left))
  (property "Intersheetrefs" "${INTERSHEET_REFS}" (at 107.95 31.75 0) (effects (font (size 1.27 1.27)) (justify left) (hide yes))))
 (symbol
  (lib_id "power:GND")
  (at 107.95 41.91 0)
  (unit 1)
  (exclude_from_sim no)
  (in_bom yes)
  (on_board yes)
  (dnp no)
  (property "Reference" "#PWR_WIRELESS_008" (at 107.95 41.91 0) (effects (font (size 1.27 1.27)) (justify left) (hide yes)))
  (property "Value" "GND" (at 107.95 45.71 0) (effects (font (size 1.27 1.27)) (justify left)))
  (property "Footprint" "" (at 107.95 41.91 0) (effects (font (size 1.27 1.27)) (hide yes)))
  (property "Datasheet" "" (at 107.95 41.91 0) (effects (font (size 1.27 1.27)) (hide yes)))
  (property "Description" "Power symbol creates a global label with name \"GND\" , ground" (at 107.95 41.91 0) (effects (font (size 1.27 1.27)) (hide yes)))
  (pin "1"))
 (symbol
  (lib_id "Device:R")
  (at 115.57 35.56 0)
  (unit 1)
  (exclude_from_sim no)
  (in_bom yes)
  (on_board yes)
  (dnp no)
  (property "Reference" "R22" (at 117.586 34.56 0) (effects (font (size 1.27 1.27)) (justify left)))
  (property "Value" "10k" (at 117.586 37.06 0) (effects (font (size 1.27 1.27)) (justify left)))
  (property "Footprint" "Resistor_SMD:R_0402_1005Metric" (at 115.57 35.56 0) (effects (font (size 1.27 1.27)) (hide yes)))
  (property "Datasheet" "" (at 115.57 35.56 0) (effects (font (size 1.27 1.27)) (hide yes)))
  (property "Description" "ESP GPIO9 strap pull-up 10k 1% 0402" (at 115.57 35.56 0) (effects (font (size 1.27 1.27)) (hide yes)))
  (property "MPN" "0402WGF1002TCE" (at 115.57 35.56 0) (effects (font (size 1.27 1.27)) (hide yes)))
  (property "Manufacturer" "UNI-ROYAL" (at 115.57 35.56 0) (effects (font (size 1.27 1.27)) (hide yes)))
  (property "LCSC" "C25744" (at 115.57 35.56 0) (effects (font (size 1.27 1.27)) (hide yes)))
  (pin "1")
  (pin "2"))
 (symbol
  (lib_id "power:+3V3")
  (at 115.57 31.75 0)
  (unit 1)
  (exclude_from_sim no)
  (in_bom yes)
  (on_board yes)
  (dnp no)
  (property "Reference" "#PWR_WIRELESS_009" (at 115.57 31.75 0) (effects (font (size 1.27 1.27)) (justify left) (hide yes)))
  (property "Value" "+3V3" (at 115.57 27.95 0) (effects (font (size 1.27 1.27)) (justify left)))
  (property "Footprint" "" (at 115.57 31.75 0) (effects (font (size 1.27 1.27)) (hide yes)))
  (property "Datasheet" "" (at 115.57 31.75 0) (effects (font (size 1.27 1.27)) (hide yes)))
  (property "Description" "Power symbol creates a global label with name \"+3V3\"" (at 115.57 31.75 0) (effects (font (size 1.27 1.27)) (hide yes)))
  (pin "1"))
 (wire
  (pts (xy 115.57 39.37) (xy 115.57 41.91))
  (stroke (width 0) (type default)))
 (global_label "ESP_BOOT"
  (shape passive)
  (at 115.57 41.91 270)
  (fields_autoplaced yes)
  (effects (font (size 1.27 1.27)) (justify right))
  (property "Intersheetrefs" "${INTERSHEET_REFS}" (at 115.57 41.91 0) (effects (font (size 1.27 1.27)) (justify right) (hide yes))))
 (symbol
  (lib_id "Device:R")
  (at 124.46 35.56 0)
  (unit 1)
  (exclude_from_sim no)
  (in_bom yes)
  (on_board yes)
  (dnp no)
  (property "Reference" "R23" (at 126.476 34.56 0) (effects (font (size 1.27 1.27)) (justify left)))
  (property "Value" "10k" (at 126.476 37.06 0) (effects (font (size 1.27 1.27)) (justify left)))
  (property "Footprint" "Resistor_SMD:R_0402_1005Metric" (at 124.46 35.56 0) (effects (font (size 1.27 1.27)) (hide yes)))
  (property "Datasheet" "" (at 124.46 35.56 0) (effects (font (size 1.27 1.27)) (hide yes)))
  (property "Description" "ESP GPIO8 strap pull-up 10k 1% 0402" (at 124.46 35.56 0) (effects (font (size 1.27 1.27)) (hide yes)))
  (property "MPN" "0402WGF1002TCE" (at 124.46 35.56 0) (effects (font (size 1.27 1.27)) (hide yes)))
  (property "Manufacturer" "UNI-ROYAL" (at 124.46 35.56 0) (effects (font (size 1.27 1.27)) (hide yes)))
  (property "LCSC" "C25744" (at 124.46 35.56 0) (effects (font (size 1.27 1.27)) (hide yes)))
  (pin "1")
  (pin "2"))
 (symbol
  (lib_id "power:+3V3")
  (at 124.46 31.75 0)
  (unit 1)
  (exclude_from_sim no)
  (in_bom yes)
  (on_board yes)
  (dnp no)
  (property "Reference" "#PWR_WIRELESS_010" (at 124.46 31.75 0) (effects (font (size 1.27 1.27)) (justify left) (hide yes)))
  (property "Value" "+3V3" (at 124.46 27.95 0) (effects (font (size 1.27 1.27)) (justify left)))
  (property "Footprint" "" (at 124.46 31.75 0) (effects (font (size 1.27 1.27)) (hide yes)))
  (property "Datasheet" "" (at 124.46 31.75 0) (effects (font (size 1.27 1.27)) (hide yes)))
  (property "Description" "Power symbol creates a global label with name \"+3V3\"" (at 124.46 31.75 0) (effects (font (size 1.27 1.27)) (hide yes)))
  (pin "1"))
 (wire
  (pts (xy 124.46 39.37) (xy 124.46 41.91))
  (stroke (width 0) (type default)))
 (global_label "ESP_IO8"
  (shape passive)
  (at 124.46 41.91 270)
  (fields_autoplaced yes)
  (effects (font (size 1.27 1.27)) (justify right))
  (property "Intersheetrefs" "${INTERSHEET_REFS}" (at 124.46 41.91 0) (effects (font (size 1.27 1.27)) (justify right) (hide yes))))
 (symbol
  (lib_id "Connector:TestPoint")
  (at 132.08 27.94 0)
  (unit 1)
  (exclude_from_sim no)
  (in_bom no)
  (on_board yes)
  (dnp no)
  (property "Reference" "TP1" (at 133.842 26.94 0) (effects (font (size 1.27 1.27)) (justify left)))
  (property "Value" "ESP_D-" (at 133.842 29.44 0) (effects (font (size 1.27 1.27)) (justify left)))
  (property "Footprint" "TestPoint:TestPoint_Pad_D1.0mm" (at 132.08 27.94 0) (effects (font (size 1.27 1.27)) (hide yes)))
  (property "Datasheet" "" (at 132.08 27.94 0) (effects (font (size 1.27 1.27)) (hide yes)))
  (property "Description" "Test pad: ESP32-C6 USB D-" (at 132.08 27.94 0) (effects (font (size 1.27 1.27)) (hide yes)))
  (property "MPN" "" (at 132.08 27.94 0) (effects (font (size 1.27 1.27)) (hide yes)))
  (property "Manufacturer" "" (at 132.08 27.94 0) (effects (font (size 1.27 1.27)) (hide yes)))
  (property "LCSC" "" (at 132.08 27.94 0) (effects (font (size 1.27 1.27)) (hide yes)))
  (pin "1"))
 (wire
  (pts (xy 132.08 27.94) (xy 132.08 30.48))
  (stroke (width 0) (type default)))
 (global_label "ESP_USB_DM"
  (shape passive)
  (at 132.08 30.48 270)
  (fields_autoplaced yes)
  (effects (font (size 1.27 1.27)) (justify right))
  (property "Intersheetrefs" "${INTERSHEET_REFS}" (at 132.08 30.48 0) (effects (font (size 1.27 1.27)) (justify right) (hide yes))))
 (symbol
  (lib_id "Connector:TestPoint")
  (at 139.7 27.94 0)
  (unit 1)
  (exclude_from_sim no)
  (in_bom no)
  (on_board yes)
  (dnp no)
  (property "Reference" "TP2" (at 141.462 26.94 0) (effects (font (size 1.27 1.27)) (justify left)))
  (property "Value" "ESP_D+" (at 141.462 29.44 0) (effects (font (size 1.27 1.27)) (justify left)))
  (property "Footprint" "TestPoint:TestPoint_Pad_D1.0mm" (at 139.7 27.94 0) (effects (font (size 1.27 1.27)) (hide yes)))
  (property "Datasheet" "" (at 139.7 27.94 0) (effects (font (size 1.27 1.27)) (hide yes)))
  (property "Description" "Test pad: ESP32-C6 USB D+" (at 139.7 27.94 0) (effects (font (size 1.27 1.27)) (hide yes)))
  (property "MPN" "" (at 139.7 27.94 0) (effects (font (size 1.27 1.27)) (hide yes)))
  (property "Manufacturer" "" (at 139.7 27.94 0) (effects (font (size 1.27 1.27)) (hide yes)))
  (property "LCSC" "" (at 139.7 27.94 0) (effects (font (size 1.27 1.27)) (hide yes)))
  (pin "1"))
 (wire
  (pts (xy 139.7 27.94) (xy 139.7 30.48))
  (stroke (width 0) (type default)))
 (global_label "ESP_USB_DP"
  (shape passive)
  (at 139.7 30.48 270)
  (fields_autoplaced yes)
  (effects (font (size 1.27 1.27)) (justify right))
  (property "Intersheetrefs" "${INTERSHEET_REFS}" (at 139.7 30.48 0) (effects (font (size 1.27 1.27)) (justify right) (hide yes))))
 (text "ESP32-C6-MINI-1 runs ESP-AT or ESP-Hosted firmware as a Wi-Fi 6 / BLE 5\nco-processor. Link: RP2350 UART1 (GPIO20 TX, 21 RX, 22 CTS, 23 RTS)\n<-> ESP UART0 (RXD0/TXD0) + IO6 (RTS) / IO7 (CTS).\nGPIO18 = ESP_EN (drive low to reset), GPIO19 = ESP IO9 strap\n(low at reset = ROM download mode) -> RP2350 can re-flash the ESP\nover the same UART (esp-serial-flasher). IO8 pulled up (required\nfor download mode). ESP native USB on test pads TP1/TP2."
  (exclude_from_sim no)
  (at 110 222 0)
  (effects (font (size 1.27 1.27)) (justify left top)))
 (embedded_fonts no))
